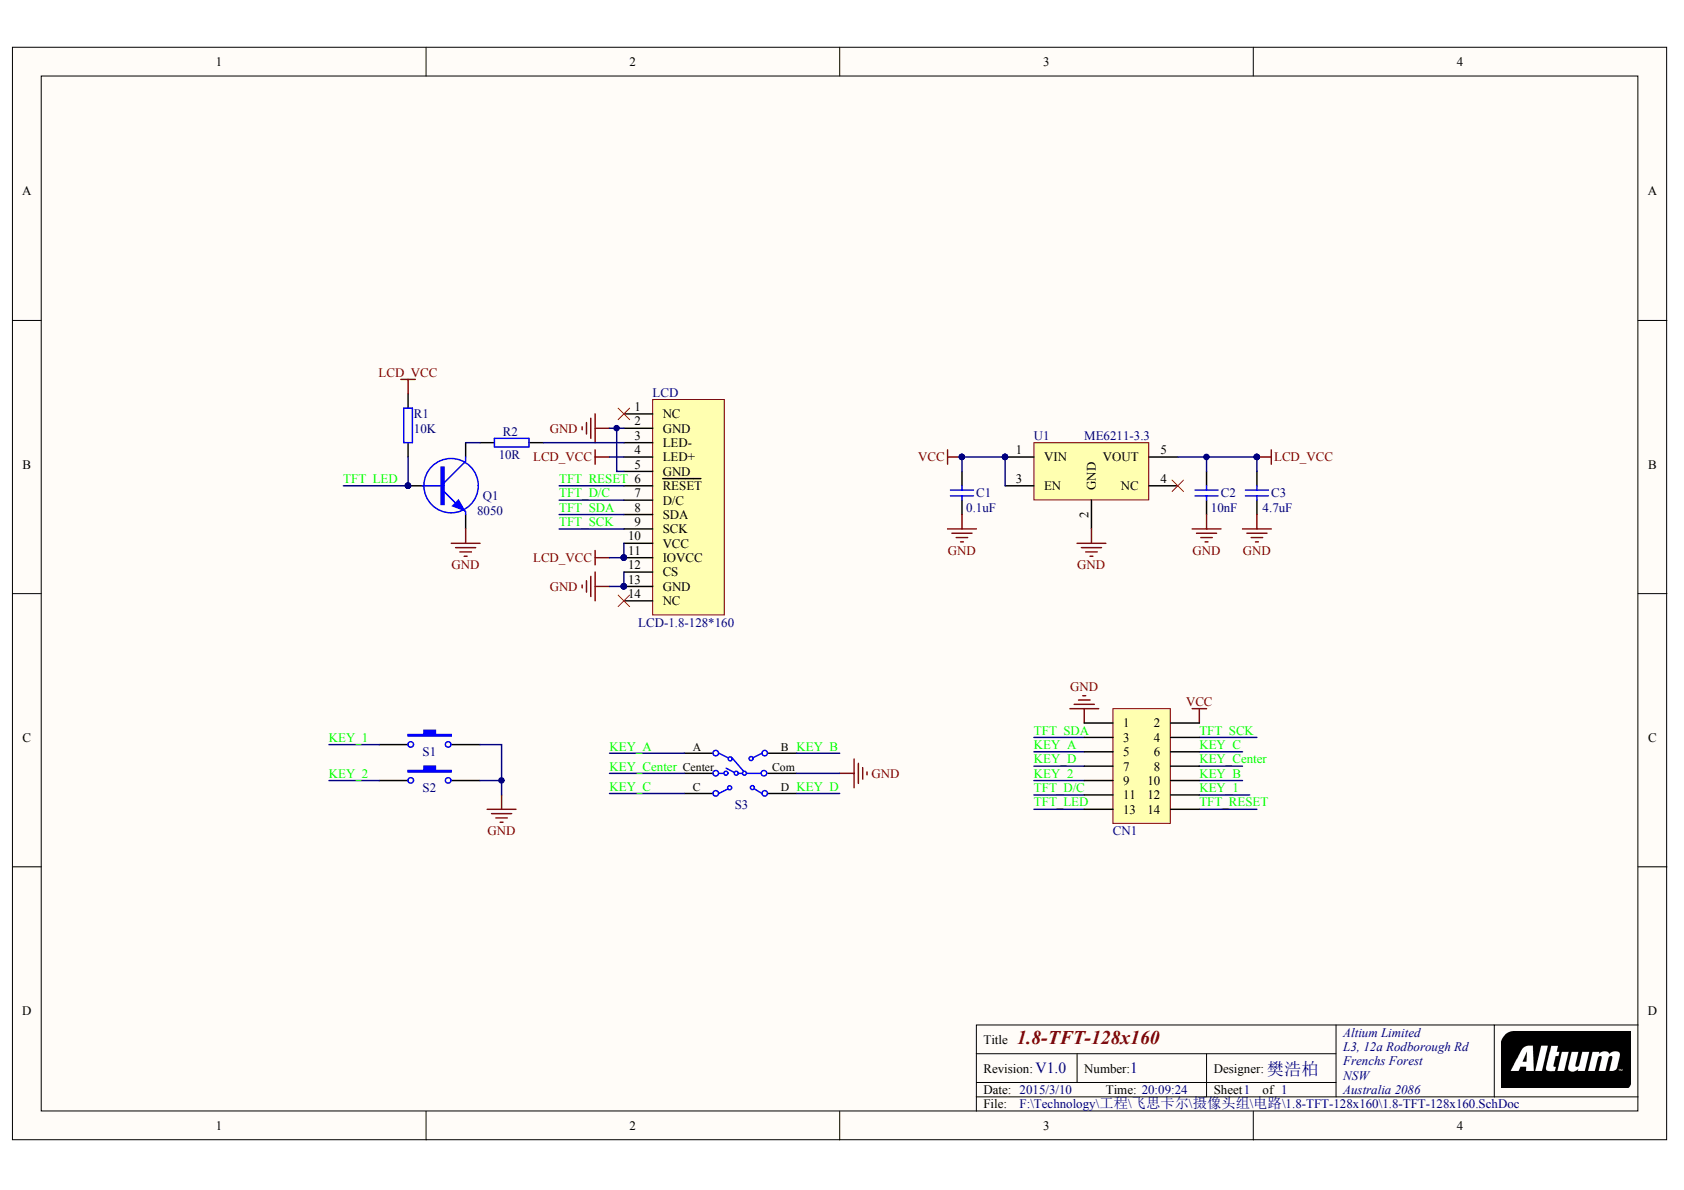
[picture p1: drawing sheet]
# Altium schematic sheet 1.8-TFT-128x160.SchDoc: 1.8-TFT-128x160
size A4; Organization: Altium Limited; Address1: L3, 12a Rodborough Rd; Address2: Frenchs Forest; Address3: NSW; Address4: Australia 2086; DocumentNumber: 1; Revision: V1.0; SheetNumber: 1; SheetTotal: 1; Designer: 樊浩柏

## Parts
C1  0.1uF  [CAP-0603]
C2  10nF  [CAP-0603]
C3  4.7uF  [CAP-0603]
CN1  CON-7X2  [Pin-Header-2.00-Straight_SMD-14]  (value not drawn)
LCD  LCD-1.8-128*160  [LCD-1.8-128*160-14P]
Q1  8050  [SOT-23-3]
R1  10K  [RES-0603]
R2  10R  [RES-0603]
S1  Key  [SW-PB-2]  (value not drawn)
S2  Key  [SW-PB-2]  (value not drawn)
S3  Switch  [SW-ALPS-5]  (value not drawn)
U1  ME6211-3.3  [SOT-23-5]

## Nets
GND: C1.1 C2.1 C3.1 CN1.1 LCD.2(GND) LCD.5(GND) LCD.12(CS) LCD.13(GND) Q1.2(E) S1.2 S2.2 S3.5 U1.2(GND)
LCD_VCC: C2.2 C3.2 LCD.4(LED+) LCD.10(VCC) LCD.11(IOVCC) R1.2 U1.5(VOUT)
VCC: C1.2 CN1.2 U1.1(VIN) U1.3(EN)
KEY_1: CN1.12 S1.1
KEY_2: CN1.9 S2.1
KEY_A: CN1.5 S3.1
KEY_B: CN1.10 S3.4
KEY_C: CN1.6 S3.3
KEY_Center: CN1.8 S3.2
KEY_D: CN1.7 S3.6
TFT_D/C: CN1.11 LCD.7(D/C)
TFT_LED: CN1.13 Q1.1(B) R1.1
TFT_RESET: CN1.14 LCD.6(~{RESET})
TFT_SCK: CN1.4 LCD.9(SCK)
TFT_SDA: CN1.3 LCD.8(SDA)
NetLCD_3: LCD.3(LED-) R2.2
NetQ1_3: Q1.3(C) R2.1

Not connected (* = marked no-connect by the designer): LCD 1(NC)* 14(NC)*; U1 4(NC)*

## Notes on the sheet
- Title
- Revision:
- Date:
- Number:
- Time:
- Designer:
- Sheet
- of
- File:
